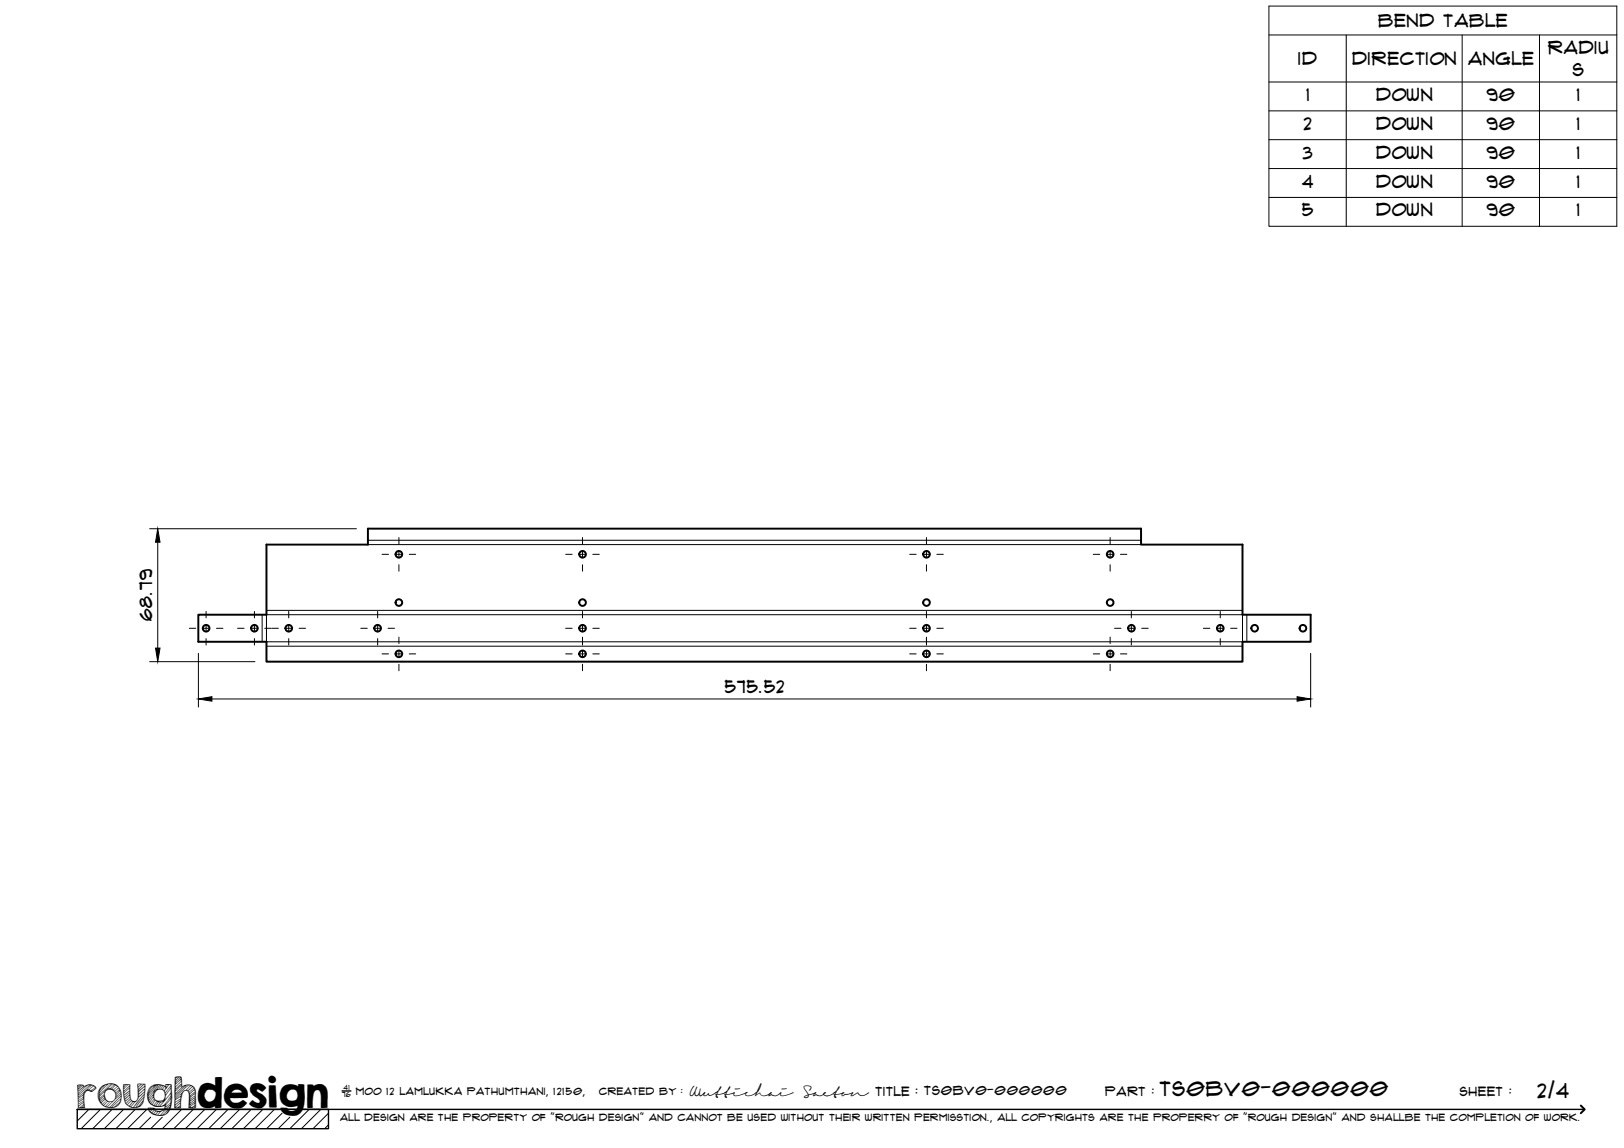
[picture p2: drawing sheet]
<svg xmlns="http://www.w3.org/2000/svg" width="420mm" height="297mm" viewBox="0 0 420 297" stroke-linecap="round" stroke-linejoin="round" font-family="sans-serif">
<!-- layer: Visible -->
<g fill="none" stroke="#000" stroke-width=".51">
<path d="M68.9 140.9h26.3v-4.1h200v4.1h26.3v18.2h17.6v7h-17.6v5.1h-252.6v-5.1h-17.6v-7h17.6z"/>
<circle cx="103.2" cy="143.4" r=".86"/>
<circle cx="103.2" cy="155.9" r=".86"/>
<circle cx="150.7" cy="155.9" r=".86"/>
<circle cx="150.7" cy="143.4" r=".86"/>
<circle cx="239.7" cy="143.4" r=".86"/>
<circle cx="239.7" cy="155.9" r=".86"/>
<circle cx="287.2" cy="143.4" r=".86"/>
<circle cx="287.2" cy="155.9" r=".86"/>
<circle cx="53.3" cy="162.6" r=".86"/>
<circle cx="65.8" cy="162.6" r=".86"/>
<circle cx="74.7" cy="162.6" r=".86"/>
<circle cx="97.7" cy="162.6" r=".86"/>
<circle cx="103.2" cy="169.2" r=".86"/>
<circle cx="150.7" cy="162.6" r=".86"/>
<circle cx="150.7" cy="169.2" r=".86"/>
<circle cx="239.7" cy="169.2" r=".86"/>
<circle cx="239.7" cy="162.6" r=".86"/>
<circle cx="287.2" cy="169.2" r=".86"/>
<circle cx="292.7" cy="162.6" r=".86"/>
<circle cx="315.7" cy="162.6" r=".86"/>
<circle cx="324.6" cy="162.6" r=".86"/>
<circle cx="337.1" cy="162.6" r=".86"/>
</g>
<!-- layer: Visible Narrow -->
<path d="M95.2 139.8h200M67.8 159.1v7M68.9 159.1h252.6v7h-252.6zM68.9 157.9h252.6M95.2 140.9h200M322.6 159.1v7M68.9 167.2h252.6" fill="none" stroke="#000" stroke-width=".26"/>
<!-- layer: TitleBlock -->
<path d="M20 287h65v5h-65zM20 287h390M88.5 282.3h2.3" fill="none" stroke="#000" stroke-width=".36"/>
<path d="M409 286.1l1 .9-1 1" fill="none" stroke="#000" stroke-width=".51"/>
<g fill="none" stroke="#000" stroke-width=".26">
<path d="M23 287l-3 3.1M26 287l-5 5M29 287l-5 5M32 287l-5 5M35 287l-5 5M38 287l-5 5M39 289.1l-3 2.9M42 289.1l-3 2.9M47 287l-5 5M50 287l-5 5M53 287l-5 5M56 287l-5 5"/>
<path d="M59 287l-5 5M62 287l-5 5M65 287l-5 5M68 287l-5 5M71 287l-5 5M73 288l-4 4M75 289.1l-3 2.9M80 287l-5 5M83 287l-5 5M85 288l-4 4M85 291l-1 1"/>
</g>
<!-- layer: Smart Centers -->
<g fill="none" stroke="#000" stroke-width=".26">
<path d="M103.2 139.1v1.7M150.7 139.1v1.7M239.7 139.1v1.7M287.2 139.1v1.7M53.3 158.2v1.7M65.8 158.2v1.7M74.7 158.2v1.7M97.7 158.2v1.7M98.8 143.4h1.7M102.3 143.4h1.8M103.2 142.5v1.8M103.2 146.1v1.7"/>
<path d="M105.9 143.4h1.6M146.3 143.4h1.7M149.8 143.4h1.8M150.7 142.5v1.8M150.7 146.1v1.7M150.7 158.2v1.7M153.4 143.4h1.6M235.4 143.4h1.6M238.8 143.4h1.8M239.7 142.5v1.8M239.7 146.1v1.7M239.7 158.2v1.7"/>
<path d="M242.4 143.4h1.7M282.9 143.4h1.6M286.3 143.4h1.8M287.2 142.5v1.8M287.2 146.1v1.7M289.9 143.4h1.6M292.7 158.2v1.7M315.7 158.2v1.7M49 162.6h1.7M52.4 162.6h1.8M53.3 161.7v1.8M53.3 165.2v1.7"/>
<path d="M56 162.6h1.7M61.5 162.6h1.6M64.9 162.6h1.8M65.8 161.7v1.8M65.8 165.2v1.7M68.5 162.6h1.7M70.4 162.6h1.6M73.8 162.6h1.8M74.7 161.7v1.8M74.7 165.2v1.7M77.4 162.6h1.7M93.3 162.6h1.7"/>
<path d="M96.8 162.6h1.8M97.7 161.7v1.8M97.7 165.2v1.7M98.8 169.2h1.7M100.4 162.6h1.7M102.3 169.2h1.8M103.2 164.9v1.6M103.2 168.3v1.8M103.2 171.9v1.7M105.9 169.2h1.6M146.3 162.6h1.7M146.3 169.2h1.7"/>
<path d="M149.8 162.6h1.8M149.8 169.2h1.8M150.7 161.7v1.8M150.7 164.9v2M150.7 168.3v1.8M150.7 171.9v1.7M153.4 162.6h1.6M153.4 169.2h1.6M235.4 162.6h1.6M235.4 169.2h1.6M238.8 162.6h1.8M238.8 169.2h1.8"/>
<path d="M239.7 161.7v1.8M239.7 164.9v2M239.7 168.3v1.8M239.7 171.9v1.7M242.4 162.6h1.7M242.4 169.2h1.7M282.9 169.2h1.6M286.3 169.2h1.8M287.2 164.9v1.6M287.2 168.3v1.8M287.2 171.9v1.7M288.4 162.6h1.6"/>
<path d="M289.9 169.2h1.6M291.8 162.6h1.8M292.7 161.7v1.8M292.7 165.2v1.7M295.4 162.6h1.7M311.3 162.6h1.7M314.8 162.6h1.8M315.7 161.7v1.8M315.7 165.2v1.7M318.4 162.6h1.6"/>
</g>
<!-- layer: Bend Tables -->
<path d="M328.3 1.6h90v57h-90zM328.3 9h90M348.3 9v49.6M378.3 9v49.6M398.3 9v49.6M328.3 21.2h90M328.3 28.7h90M328.3 36.1h90M328.3 43.6h90M328.3 51.1h90" fill="none" stroke="#000" stroke-width=".26"/>
<!-- layer: FD_Dimensions -->
<path d="M38.7 136.8h53.5M40.8 140.3v27.4M38.7 171.2h27.3M51.3 169.1v13.9M339.1 169.1v13.9M54.8 180.9h280.8" fill="none" stroke="#000" stroke-width=".26"/>
<path d="M40.8 136.8l.6 3.5h-1.2zM40.2 167.7h1.2l-.6 3.5zM51.3 180.9l3.5-.6v1.1zM335.6 180.3l3.5 .6-3.5 .5z" fill="#000" stroke="#000" stroke-width=".26"/>
<text font-size="9.7" x="19.9" y="286.8">roughdesign</text>
<g font-size="5.3">
<text x="300.1" y="283.6">TS0BV0-000000</text>
<text x="397.8" y="284">2/4</text>
</g>
<g font-size="4.6">
<text x="356.6" y="7">Bend Table</text>
<text x="335.9" y="16.9">ID</text>
<text x="349.8" y="16.8">Direction</text>
<text x="379.8" y="16.9">Angle</text>
<text x="400.5" y="13.9">Radiu</text>
<text x="406.9" y="19.8">s</text>
<text x="338" y="26.1">1</text>
<text x="356" y="26.1">Down</text>
<text x="384.6" y="26.1">90</text>
<text x="408" y="26.1">1</text>
<text x="337.3" y="33.6">2</text>
<text x="356" y="33.6">Down</text>
<text x="384.6" y="33.6">90</text>
<text x="408" y="33.6">1</text>
<text x="337.1" y="41">3</text>
<text x="356" y="41.1">Down</text>
<text x="384.6" y="41">90</text>
<text x="408" y="41">1</text>
<text x="336.9" y="48.5">4</text>
<text x="356" y="48.5">Down</text>
<text x="384.6" y="48.5">90</text>
<text x="408" y="48.5">1</text>
<text x="336.9" y="56">5</text>
<text x="356" y="56">Down</text>
<text x="384.6" y="56">90</text>
<text x="408" y="56">1</text>
<text x="39.3" y="160.8" transform="rotate(-90 39.3 160.8)">68.79</text>
<text x="187.6" y="179.4">575.52</text>
</g>
<g font-size="3.4">
<text x="178.3" y="283.5">Wuttichai</text>
<text x="208.1" y="283.5">Saeton title : TS0BV0-000000</text>
</g>
<g font-size="3.3">
<text x="286" y="283.5">Part :</text>
<text x="377.7" y="283.5">sheet :</text>
</g>
<g font-size="2.7">
<text x="92.1" y="283.3">moo 12 Lamlukka pathumthani, 12150,</text>
<text x="155" y="283.3">created by :</text>
</g>
<text font-size="2.6" x="88" y="290.1">all design are the property of &quot;rough design&quot; and cannot be used without their written permisstion., all copyrights are the properry of &quot;rough design&quot; and shallbe the completion of work.</text>
<g font-size="1.9">
<text x="88.5" y="283.9">76</text>
<text x="88.9" y="282.1">41</text>
</g>
</svg>
